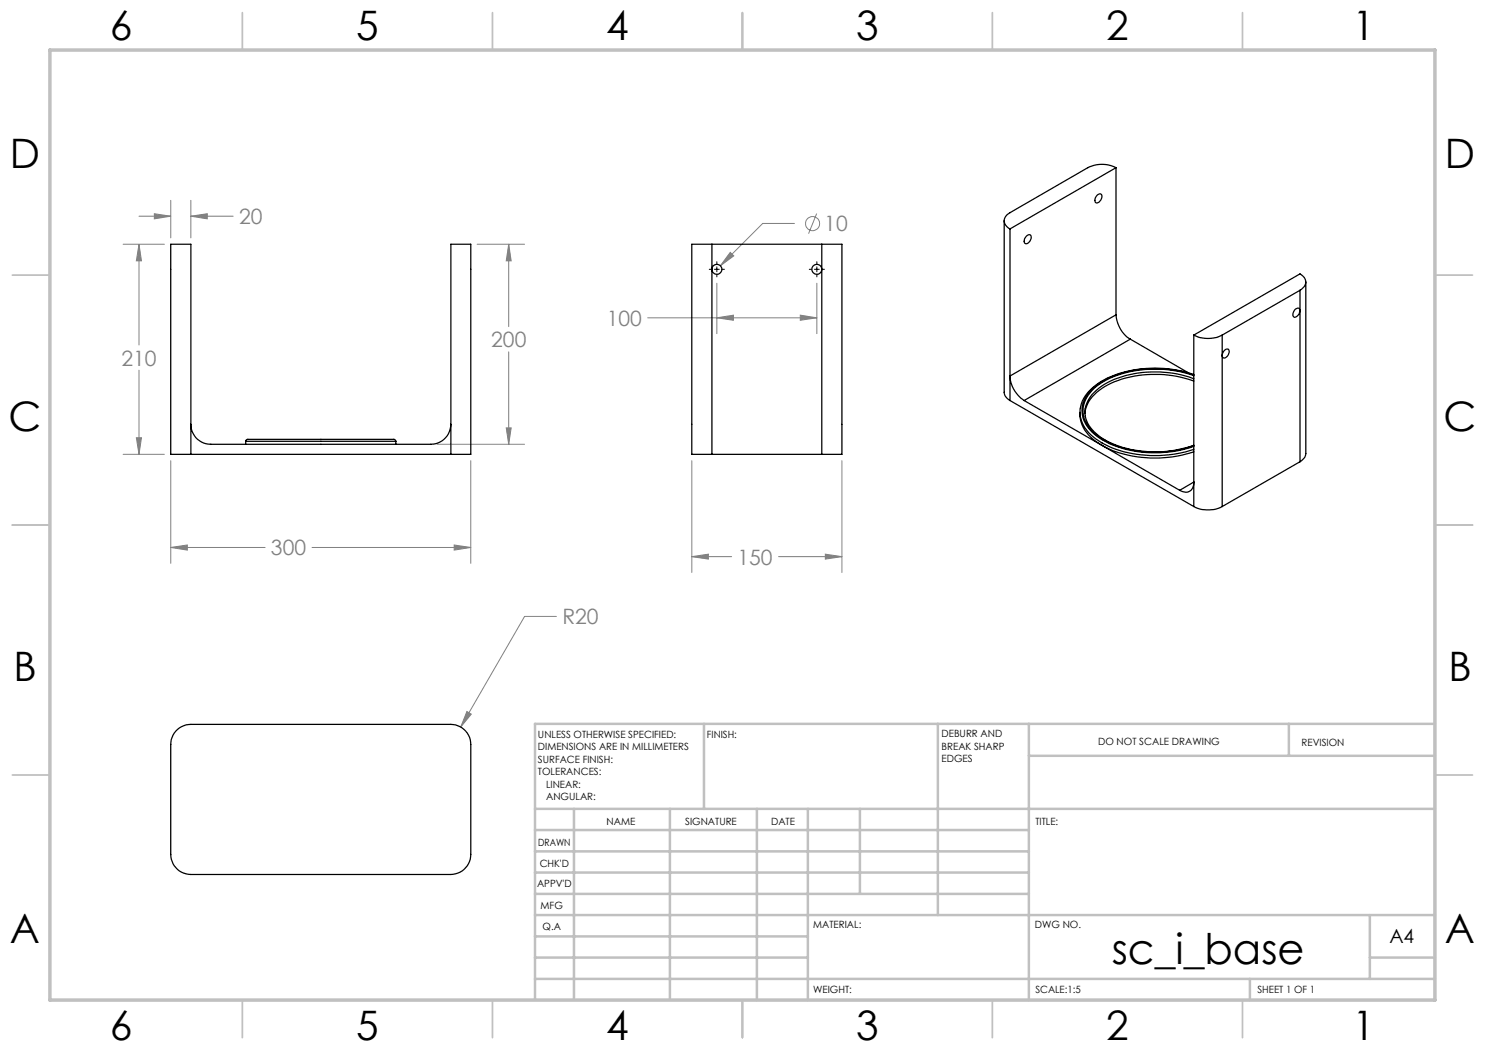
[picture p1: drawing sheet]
<svg xmlns="http://www.w3.org/2000/svg" width="297mm" height="210mm" viewBox="0 0 297 210" stroke-linecap="round" stroke-linejoin="round" font-family="sans-serif">
<g fill="none" stroke="#808080" stroke-width=".2">
<path d="M24.6 48.9h8.3M27.8 48.9l.5 3.3h-1zM27.8 43.2h6.3M27.8 48.9v20.1M30.9 42.7l3.2 .5-3.2 .6zM34.1 40.1v7.5M38.2 43.2l3.3-.5v1.1zM38.2 40.1v7.5M38.2 43.2h8.4M95.4 48.9h9.5M101.7 48.9l.5 3.3h-1zM101.7 48.9v16.4"/>
<path d="M143.4 56.6v10.1M146.1 50.5l.7 .7-2.7 2zM158.9 44.7h-6.4l-8.4 8.5M163.3 42.7l-1.6 4M163.4 56.6v10.1M27.8 74v16.9M101.7 70.4v18.5M129.5 63.6h33.9M143.4 63.6l3.3-.6v1.1zM160.1 63l3.3 .6-3.3 .5zM24.6 90.9h8.3M27.3 87.6h1l-.5 3.3z"/>
<path d="M34.1 92.1v20.6M87.4 88.9h17.5M94.2 92.1v20.6M101.2 85.6h1l-.5 3.3zM138.4 92.1v22.4M168.4 92.1v22.4M34.1 109.5l3.4-.5v1zM34.1 109.5h18.9M62.4 109.5h31.8M90.8 109l3.4 .5-3.4 .5zM138.4 111.3l3.3-.5v1zM138.4 111.3h7.9"/>
<path d="M155.7 111.3h12.7M165.1 110.8l3.3 .5-3.3 .5zM111.3 123.3h-6.4l-12.8 22.1M93.4 142.3l.9 .5-2.2 2.6z"/>
<circle cx="162.5" cy="44.7" r="1.41"/>
</g>
<path d="M141.9 53.9h.4M142.9 53.9h1M143.4 52.3v.5M143.4 53.4v1M143.4 54.9v.5M144.4 53.9h.5M161.9 53.9h.4M162.9 53.9h1M163.4 52.3v.5M163.4 53.4v1M163.4 54.9v.5M164.4 53.9h.5" fill="none" stroke="#000" stroke-width=".2"/>
<g fill="none" stroke="#c0c0c0" stroke-width=".35">
<path d="M48.5 2.5v7.5M98.5 2.5v7.5M148.5 2.5v7.5M198.5 2.5v7.5M248.5 2.5v7.5M2.5 55h7.5M287 55h7.5M2.5 105h7.5M287 105h7.5M2.5 155h7.5M287 155h7.5M48.5 200v7.5"/>
<path d="M98.5 200v7.5M148.5 200v7.5M198.5 200v7.5M248.5 200v7.5"/>
</g>
<g fill="none" stroke="#c0c0c0" stroke-width=".5">
<path d="M140.8 144.8v17M187.6 144.8v38.2M205.8 144.8v55.2M205.8 151.2h81.2M257.8 144.8v6.4M287 144.8h-180v55.2M107 161.8h180M107 178.8h98.8M107 174.5h98.8M107 170.3h98.8M107 166h98.8M114.8 161.8v38.2"/>
<path d="M134 161.8v38.2M151.4 161.8v38.2M161.6 161.8v38.2M172 161.8v17M107 195.8h180M107 191.5h54.6M107 187.3h54.6M107 183h180M250 195.8v4.2M274 191.5h13M274 183v12.8"/>
</g>
<path d="M10 10h277v190h-277z" fill="none" stroke="#c0c0c0" stroke-width=".7"/>
<path d="M30.9 42.7l3.2 .5-3.2 .6zM38.2 43.2l3.3-.5v1.1zM27.3 87.6h1l-.5 3.3zM27.8 48.9l.5 3.3h-1zM101.2 85.6h1l-.5 3.3zM101.7 48.9l.5 3.3h-1zM34.1 109.5l3.4-.5v1zM90.8 109l3.4 .5-3.4 .5zM93.4 142.3l-1.3 3.1 2.2-2.6zM138.4 111.3l3.3-.5v1zM165.1 110.8l3.3 .5-3.3 .5zM146.1 50.5l-2 2.7 2.7-2zM143.4 63.6l3.3-.6v1.1zM160.1 63l3.3 .6-3.3 .5z" fill="#808080"/>
<g fill="none" stroke="#000" stroke-width=".25">
<path d="M219.4 39l.2-.1a.52 .52 0 0 1 .7 0 .52 .52 0 0 1 0 .8 .86 .86 0 0 1-1.3 .7v-.8zM223.2 33.5a6.2 6.2 0 0 0-5.6 0l-15.6 9a1.71 1.71 0 0 0-1.2 1.7 1.71 1.71 0 0 0 1.2 1.6M223.2 33.5l-21.2 12.3M223.2 33.5v29.5M34.1 48.9h4.1v42h-4.1zM90.2 48.9h4v42h-4zM142.4 48.9h-4v42h4M142.4 48.9v42M142.4 48.9h22M164.4 48.9h4v42h-4M164.4 48.9v42M200.8 44.2v34.4l.4 .8 .8 .7"/>
<path d="M202 45.8v34.3M205.3 47.2a.52 .52 0 0 1 .7-.2 .52 .52 0 0 1 .2 .7 1.13 1.13 0 0 1-1.2 1 1.14 1.14 0 0 1 .3-1.5zM260 58.1a1.69 1.69 0 0 0 .6-2.9l-.6-.4-21.2 12.2M260 58.1l-15.6 8.9M260 58.1v34.2M261.2 56.4v34.4l-.4 .8-.8 .7M223.2 63l-21.2 12.2a6.2 6.2 0 0 0 2.8 4.9M223.2 63a6.3 6.3 0 0 0 2.9 4.8M226.1 67.8l-21.3 12.3M226.1 67.8l11.5 6.7M238.8 74.9a23.4 23.4 0 0 0-18.5 1.4 7.9 7.9 0 0 0-4.2 5.3M238.8 67a6.3 6.3 0 0 0 5.6 0"/>
<path d="M238.8 75.7a22.3 22.3 0 0 0-17.9 1.1 6.9 6.9 0 0 0-3.9 6l.1 .4M238.8 76.2a22.3 22.3 0 0 0-17.9 1.1 7.1 7.1 0 0 0-3.9 5.4M238.8 75a23.2 23.2 0 0 0-18.6 1.4 7.2 7.2 0 0 0-3.8 5.7 6.9 6.9 0 0 0 3.7 5.6 22.9 22.9 0 0 0 18.7 1.6M238.8 75.1a23 23 0 0 0-18.3 1.3 6.7 6.7 0 0 0-3.8 6.6 8.1 8.1 0 0 0 4.8 5.4 22.9 22.9 0 0 0 17.3 .7M238.8 67v34.3M244.4 67v34.3M244.7 70.3a.57 .57 0 0 1 .6-.5 .57 .57 0 0 1 .6 .5 1.13 1.13 0 0 1-1.3 1.2l-.2-.2v-.4zM259 61.9a.55 .55 0 0 1 .8-.2 .55 .55 0 0 1 .1 .8 1.01 1.01 0 0 1-1.1 .9 1.12 1.12 0 0 1 .2-1.5zM38.2 84.9a4 4 0 0 0 4 4h43.9a4 4 0 0 0 4.1-4M38.2 90.9h52M49.1 88.3l.4-.4h29.3l.4 .4M49.1 88.3h30.1"/>
<path d="M49.1 88.3v.6M79.2 88.3v.6M142.4 90.9h22M202 80.1l36.8 21.2M204.8 80.1l31.1 18M216 82.5a6.8 6.8 0 0 0 3.8 6.2 22.5 22.5 0 0 0 15.6 2.5l3.4-.9M216 81.7a6.5 6.5 0 0 0 3.2 6.1 22 22 0 0 0 15.4 3.1l2.5-.5 1.7-.5M217.1 83.2a8.3 8.3 0 0 0 5.4 5.5 23 23 0 0 0 16.3 .3M235.9 98.1l2.9-1.7a1.73 1.73 0 0 1-.9 1.8 1.73 1.73 0 0 1-2-.1zM260 92.3l-15.6 9M238.8 101.3a6.3 6.3 0 0 0 5.6 0M35.2 146.2l1.1-.9 .9-.3 1-.1h52a4 4 0 0 1 4 4v22a4.1 4.1 0 0 1-4 4h-52a4 4 0 0 1-4.1-4v-22l.2-1 .3-.9z"/>
<circle cx="143.4" cy="53.9" r=".99"/>
<circle cx="163.4" cy="53.9" r="1"/>
</g>
<text font-size="8.5" x="222.3" y="192.7">sc_i_base</text>
<g font-size="8.1">
<text x="22" y="8">6</text>
<text x="71.2" y="8">5</text>
<text x="121.2" y="8">4</text>
<text x="171.3" y="8">3</text>
<text x="221.3" y="8">2</text>
<text x="270.5" y="8">1</text>
<text x="2" y="33.6">D</text>
<text x="289" y="33.6">D</text>
<text x="1.7" y="86.1">C</text>
<text x="288.7" y="86.1">C</text>
<text x="2.7" y="136.1">B</text>
<text x="289.7" y="136.1">B</text>
<text x="2" y="188.6">A</text>
<text x="289" y="188.6">A</text>
<text x="22" y="208">6</text>
<text x="71.2" y="208">5</text>
<text x="121.2" y="208">4</text>
<text x="171.3" y="208">3</text>
<text x="221.3" y="208">2</text>
<text x="270.5" y="208">1</text>
</g>
<g font-size="4.2" fill="#808080">
<text x="47.8" y="44.8">20</text>
<text x="164.9" y="46.3">10</text>
<text x="121.3" y="65.1">100</text>
<text x="98.2" y="69.4">200</text>
<text x="24.3" y="73.1">210</text>
<text x="54.2" y="111.1">300</text>
<text x="147.5" y="112.9">150</text>
<text x="112.5" y="124.9">R20</text>
</g>
<text font-size="3.9" x="277.9" y="188.5">A4</text>
<g font-size="2">
<text x="107.6" y="147.6">UNLESS OTHERWISE SPECIFIED:</text>
<text x="141.4" y="147.6">FINISH:</text>
<text x="188.3" y="147.5">DEBURR AND</text>
<text x="188.3" y="150">BREAK SHARP</text>
<text x="219.6" y="149">DO NOT SCALE DRAWING</text>
<text x="260.3" y="149.2">REVISION</text>
<text x="107.6" y="150.1">DIMENSIONS ARE IN MILLIMETERS</text>
<text x="107.6" y="152.6">SURFACE FINISH:</text>
<text x="107.6" y="155.1">TOLERANCES:</text>
<text x="188.3" y="152.5">EDGES</text>
<text x="109.2" y="157.6">LINEAR:</text>
<text x="109.2" y="160.1">ANGULAR:</text>
<text x="121.3" y="165">NAME</text>
<text x="137" y="164.9">SIGNATURE</text>
<text x="154.2" y="164.9">DATE</text>
<text x="207.1" y="164.9">TITLE:</text>
<text x="107.6" y="169.1">DRAWN</text>
<text x="107.9" y="173.3">CHK'D</text>
<text x="107.4" y="177.4">APPV'D</text>
<text x="108.1" y="181.8">MFG</text>
<text x="108.5" y="186">Q.A</text>
<text x="162.6" y="185.5">MATERIAL:</text>
<text x="207" y="185.5">DWG NO.</text>
<text x="162.6" y="198.5">WEIGHT:</text>
<text x="207.1" y="198.6">SCALE:1:5</text>
<text x="251.5" y="198.6">SHEET 1 OF 1</text>
</g>
</svg>
